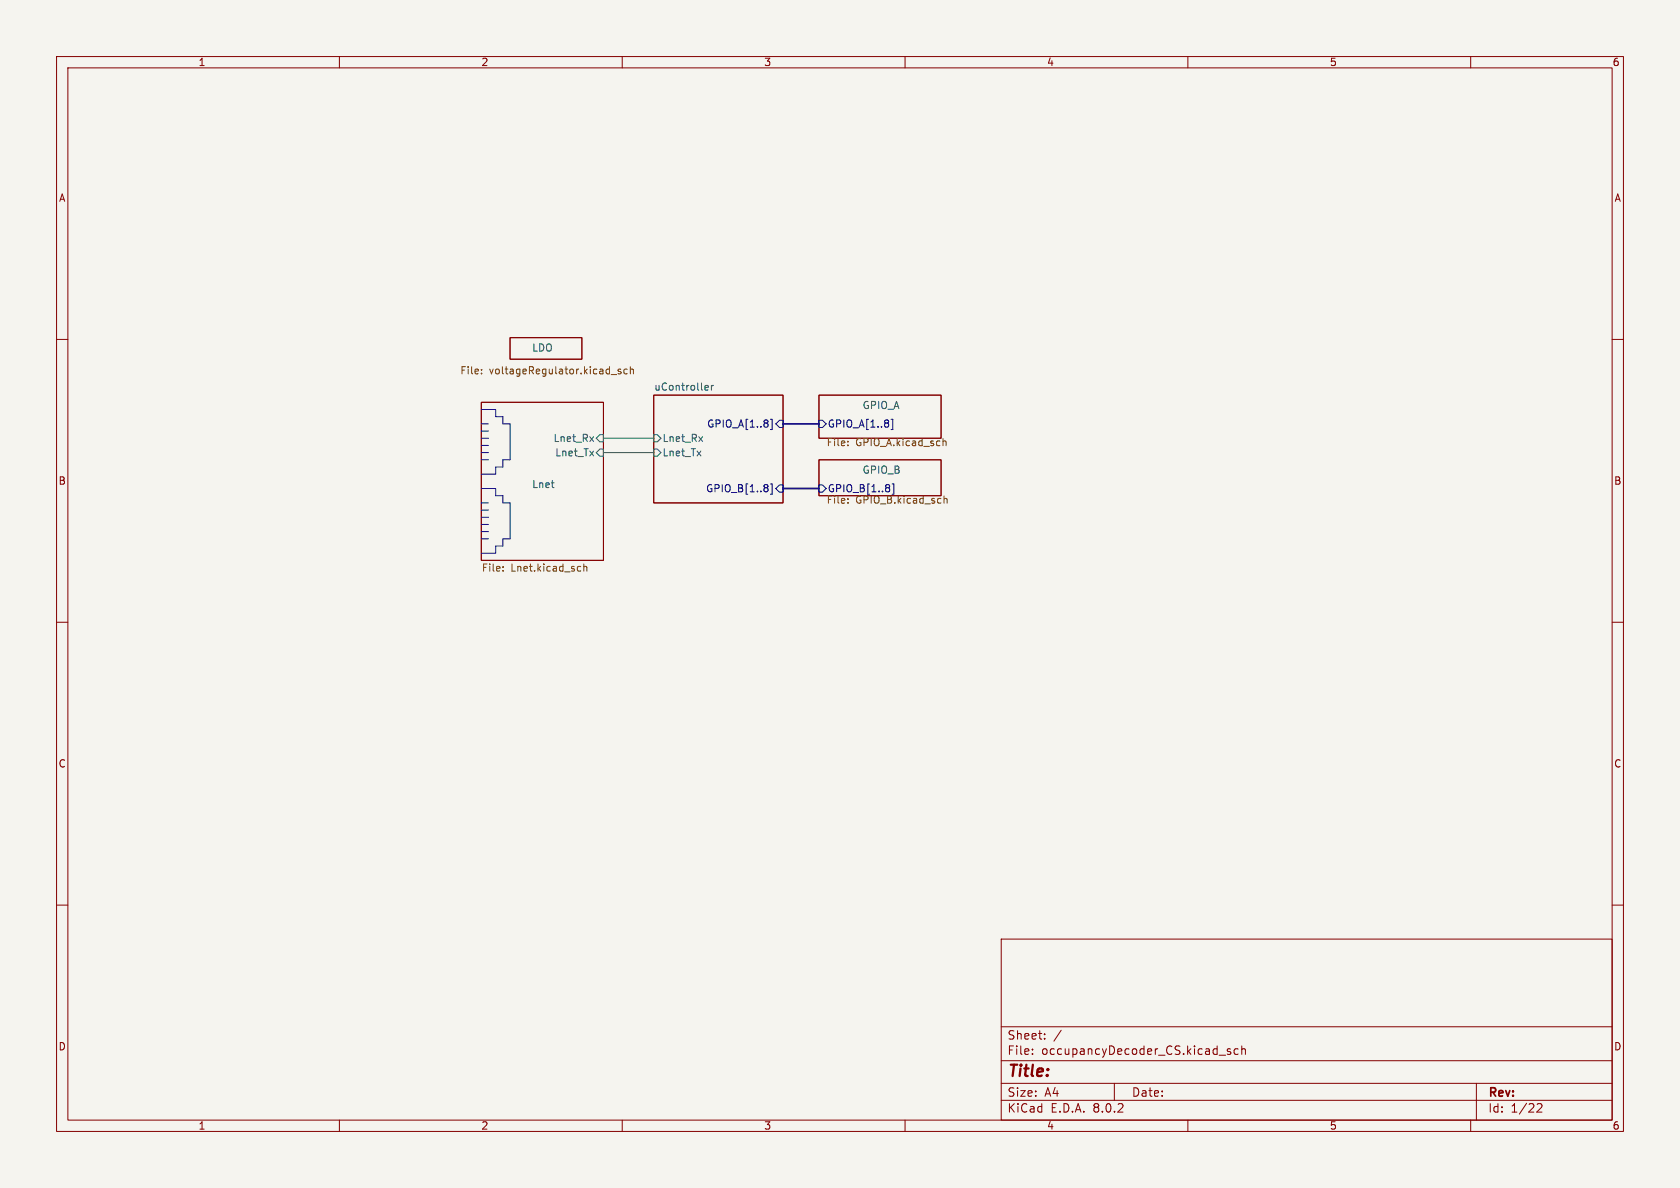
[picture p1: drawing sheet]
<svg xmlns="http://www.w3.org/2000/svg" width="297mm" height="210mm" viewBox="0 0 297 210" stroke-linecap="round" stroke-linejoin="round" font-family="sans-serif">
<path d="M0 0h297v210h-297z" fill="#f5f4ef" stroke="#f5f4ef" stroke-width=".18"/>
<g fill="none" stroke="#840000" stroke-width=".18">
<path d="M10 10h277v190h-277zM12 12h273v186h-273zM60 10v2M110 10v2M160 10v2M210 10v2M260 10v2M10 60h2M90.2 59.7h12.7v3.8h-12.7zM285 60h2M85.1 71.1h21.6v28h-21.6zM115.6 69.9h22.8v19h-22.8z"/>
<path d="M144.8 69.9h21.6v7.6h-21.6zM144.8 81.3h21.6v6.3h-21.6zM10 110h2M285 110h2M10 160h2M285 160h2M177 166h108v32h-108zM60 198v2M110 198v2M160 198v2M177 194.5h108M177 191.5h108"/>
<path d="M177 187.5h108M177 181.5h108M182.5 186.3v.1M182.5 185.5v.1M184.7 183.6v.1M184.7 182.8v.1M187.6 182.1l-1.3 2M197 191.5v3M210 198v2M215.5 186.5h1.2M217.5 185.5l-.3-.1-.2 .2v.2l.5 .2v.3h-.5M218.9 185.5l-.4-.1-.3 .3v.4l.1 .2h.6"/>
<path d="M219.5 185.5l.2-.1 .4 .1 .1 .9M219.5 184.9v1.5M260 198v2M261 191.5v6.5M271.7 195.2l.6-.1 .2 .1 .1 .3-.9 1.1h.9"/>
</g>
<g fill="none" stroke="#725600" stroke-width=".18">
<path d="M85.1 66v.1M85.1 65.3v.1M108 66.2h1M109.7 65.3l-.3-.1-.1 .2v.2l.4 .1v.3h-.4M110.9 65.3l-.4-.1-.2 .3 .1 .5h.5M111.4 65.4l.2-.2 .3 .1 .1 .8M111.4 64.8v1.3M149.9 78.7v.1M149.9 78v.1M166.7 78.1l.2-.2 .3 .1 .1 .8M103.2 99.7v1.3M149.9 88.2v.1"/>
<path d="M149.9 88.8v.2M166.9 87.7v1.3M166.9 88.2l.2-.1 .3 .1v.8M88.9 100.8v.2M88.9 100.2v.1M102.5 100.1l.2 .1M102.7 100.9l-.2 .1M103.2 100.2l.2-.1 .3 .1 .1 .8"/>
</g>
<path d="M136.2 74.1h.3v1.8h-.3M137.8 74.3h.6v1.3h-.6l-.6-.7zM144.8 74.3h.6l.6 .6-.6 .7h-.6zM157.5 74.1h.3v1.8h-.3M135.7 85.8v.3M135.7 86.3v.5M136.2 85.5h.3v1.9h-.3M137.2 86.4l.6-.7h.6v1.3h-.6zM144.8 85.7h.6l.6 .7-.6 .6h-.6zM157.2 85.8v.3M157.2 86.3v.5M157.7 85.5h.3v1.9h-.3" fill="none" stroke="#000084" stroke-width=".18"/>
<path d="M106 76.8h.7v1.3h-.7l-.6-.6zM106 79.4h.7v1.2h-.7l-.6-.6zM115.6 79.4h.6l.6 .6-.6 .6h-.6zM115.6 76.8h.6l.6 .7-.6 .6h-.6zM124.8 68.1l.4 .1v.2l-.6 .2M125.2 68.9l-.4 .1M125.8 68.1v.9M126.1 68.1l-.3 .3" fill="none" stroke="#006464" stroke-width=".18"/>
<g fill="none" stroke="#0000c2" stroke-width=".18">
<path d="M85.1 72.4h2.5v1.3h1.3v1.2h1.3v6.4h-1.3v1.3h-1.3v1.2h-2.5M85.1 74.9h1.3M85.1 78.7h1.3M85.1 77.5h1.3M85.1 76.2h1.3M85.1 86.4h2.5v1.2h1.3v1.3h1.3v6.4h-1.3v1.2h-1.3v1.3h-2.5M85.1 81.3h1.3M85.1 80h1.3M85.1 88.9h1.3M85.1 91.4h1.3M85.1 90.2h1.3M85.1 94h1.3"/>
<path d="M85.1 92.7h1.3M85.1 95.3h1.3"/>
</g>
<path d="M138.4 74.9h6.4M138.4 86.4h6.4" fill="none" stroke="#000084" stroke-width=".3"/>
<path d="M106.7 77.5h8.9M106.7 80h8.9" fill="none" stroke="#009600" stroke-width=".18"/>
<text font-size="2.8" fill="#840000" x="178" y="190.9">Title:</text>
<g font-size="2.1" fill="#840000">
<text x="178" y="184">Sheet:</text>
<text x="178" y="186.7">File:</text>
<text x="184.1" y="186.7">occupancyDecoder_CS.kicad_sch</text>
<text x="178" y="196.9">KiCad</text>
<text x="178" y="194.1">Size:</text>
<text x="184.7" y="194.1">A4</text>
<text x="185.7" y="196.9">E.D.A.</text>
<text x="193.3" y="196.9">8.0.2</text>
<text x="200" y="194.1">Date:</text>
<text x="263" y="194.3">Rev:</text>
<text x="263" y="196.9">Id:</text>
<text x="267.1" y="196.9">1/22</text>
</g>
<g font-size="1.8" fill="#840000">
<text x="35" y="11.9">1</text>
<text x="85" y="11.9">2</text>
<text x="135" y="11.9">3</text>
<text x="185" y="11.9">4</text>
<text x="235" y="11.9">5</text>
<text x="285" y="11.9">6</text>
<text x="10.3" y="35.9">A</text>
<text x="285.3" y="35.9">A</text>
<text x="10.3" y="85.9">B</text>
<text x="285.3" y="85.9">B</text>
<text x="10.3" y="135.9">C</text>
<text x="285.3" y="135.9">C</text>
<text x="10.3" y="185.9">D</text>
<text x="285.3" y="185.9">D</text>
<text x="35" y="199.9">1</text>
<text x="85" y="199.9">2</text>
<text x="135" y="199.9">3</text>
<text x="185" y="199.9">4</text>
<text x="235" y="199.9">5</text>
<text x="285" y="199.9">6</text>
</g>
<g font-size="1.8" fill="#006464">
<text x="94" y="62.2">LDO</text>
<text x="115.6" y="69.1">uController</text>
<text x="152.4" y="72.4">GPIO_A</text>
<text x="97.8" y="78.3">Lnet_Rx</text>
<text x="98.1" y="80.9">Lnet_Tx</text>
<text x="117" y="80.9">Lnet_Tx</text>
<text x="117" y="78.3">Lnet_Rx</text>
<text x="152.4" y="83.8">GPIO_B</text>
<text x="94" y="86.4">Lnet</text>
</g>
<g font-size="1.8" fill="#725600">
<text x="81.3" y="66.5">File:</text>
<text x="86.5" y="66.5">voltageRegulator.kicad_sch</text>
<text x="146" y="79.2">File:</text>
<text x="151.3" y="79.2">GPIO_A.kicad_sch</text>
<text x="146" y="89.4">File:</text>
<text x="146.2" y="87.2">GPIO_B[1..8]</text>
<text x="151.3" y="89.4">GPIO_B.kicad_sch</text>
<text x="85.1" y="101.4">File:</text>
<text x="90.3" y="101.4">Lnet.kicad_sch</text>
</g>
<g font-size="1.8" fill="#000084">
<text x="124.9" y="75.8">GPIO_A[1..8]</text>
<text x="146.2" y="75.8">GPIO_A[1..8]</text>
<text x="124.7" y="87.2">GPIO_B[1..8]</text>
</g>
</svg>
